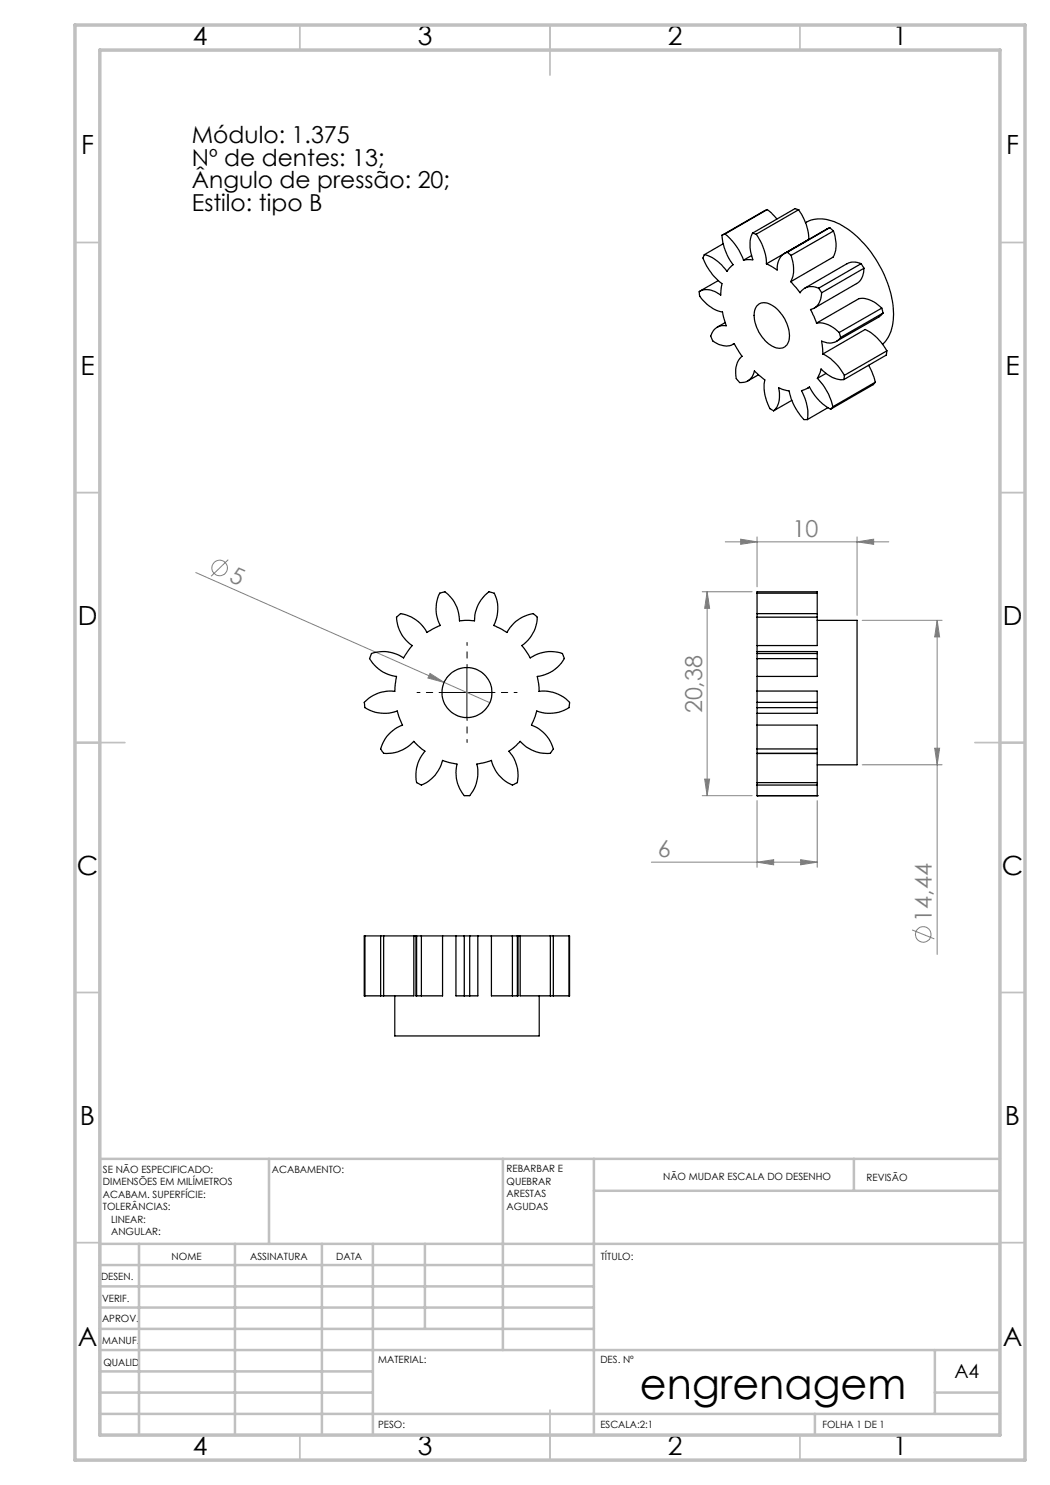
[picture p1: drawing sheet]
<svg xmlns="http://www.w3.org/2000/svg" width="210mm" height="297mm" viewBox="0 0 210 297" stroke-linecap="round" stroke-linejoin="round" font-family="sans-serif">
<g fill="none" stroke="#808080" stroke-width=".2">
<path d="M39.2 114.5l58.8 26M45.6 111.9l-3.4 3.3M140.4 118.4h10M141.4 118.4l.5 3.3h-1zM141.4 118.4v40.7M145.1 108.4h32.7M148.1 107.8l3.3 .6-3.3 .5zM151.4 107.4v10M171.4 108.4l3.3-.6v1.1zM171.4 107.4v15.7M86 134.7l2.8 1.8-3.2-.9zM172.4 124.1h16"/>
<path d="M187.4 124.1l.5 3.3h-1zM187.4 124.1v66.8M140.4 159.1h10M140.9 155.8h1l-.5 3.3zM172.4 153h16M186.9 149.6h1l-.5 3.4zM130.3 172.4h33.1M151.4 172.4l3.3-.5v1.1zM151.4 160.1v13.4M160.1 171.9l3.3 .5-3.3 .6zM163.4 160.1v13.4M182.4 186l4.5 1.8"/>
<circle cx="43.9" cy="113.6" r="1.56"/>
<circle cx="184.7" cy="186.9" r="1.56"/>
</g>
<path d="M88.4 138.5h-5M93.4 133.5v-5M98.4 138.5h5M93.4 143.5v5" fill="none" stroke="#000" stroke-width=".2" stroke-dasharray="15.2 1.3 1.3 1.3" stroke-dashoffset="14.6"/>
<path d="M88.4 138.5h10M93.4 133.5v10" fill="none" stroke="#000" stroke-width=".2"/>
<g fill="none" stroke="#c0c0c0" stroke-width=".35">
<path d="M60 5v5M110 5v10M160 5v5M15 48.5h5M200 48.5h5M15 98.5h5M200 98.5h5M15 148.5h10M195 148.5h10M15 198.5h5M200 198.5h5M15 248.5h5"/>
<path d="M200 248.5h5M60 287v5M110 282v10M160 287v5"/>
</g>
<g fill="none" stroke="#c0c0c0" stroke-width=".5">
<path d="M53.8 231.8v17M100.6 231.8v38.2M118.8 231.8v55.2M118.8 238.2h81.2M170.8 231.8v6.4M200 231.8h-180v55.2M20 248.8h180M20 257.3h98.8M20 253h98.8M27.8 248.8v38.2M47 248.8v38.2M64.4 248.8v38.2"/>
<path d="M74.6 248.8v38.2M85 248.8v17M20 265.8h98.8M20 261.5h98.8M20 278.5h54.6M20 274.3h54.6M20 270h180M187 278.5h13M187 270v12.8M20 282.8h180M163 282.8v4.2"/>
</g>
<path d="M15 5h190v287h-190zM20 10h180v277h-180z" fill="none" stroke="#c0c0c0" stroke-width=".7"/>
<g fill="#808080">
<path d="M86 134.7l2.8 1.8-3.2-.9z"/>
<path d="M148.1 107.8l3.3 .6-3.3 .5zM171.4 108.4l3.3-.6v1.1zM151.4 172.4l3.3-.5v1.1zM160.1 171.9l3.3 .5-3.3 .6z"/>
<path d="M141.4 118.4l.5 3.3h-1zM140.9 155.8h1l-.5 3.3zM187.4 124.1l.5 3.3h-1zM186.9 149.6h1l-.5 3.4z"/>
</g>
<g fill="none" stroke="#000" stroke-width=".25">
<path d="M140.9 50.9l-.3 .6a10.9 10.9 0 0 0 3.8 5.2l-.3 2.3a3.8 3.8 0 0 0-4.3-.7l.1 .6a6.8 6.8 0 0 0 4.6 3.5l.7 2.8a2.53 2.53 0 0 0-3 2.2v.1a1.97 1.97 0 0 0 1.6 1.4 3.1 3.1 0 0 0 3-.2M143.7 56.1l-3.8 2.1M144.4 47.1a11.2 11.2 0 0 0 2.2 5.8l-1.2 1.4a8.1 8.1 0 0 0-4.5-3.4M144.6 48.8l-3.7 2.1M145 46.8l-.6 .3M145 46.8a11.6 11.6 0 0 1 3.7 5.2M150.3 51.1l-1.6 .9M150.5 46.6a6.9 6.9 0 0 0 .1 5.4h-1.9M150.5 46.6l.7 .2M151.2 46.8a10.7 10.7 0 0 1 2.1 6M153.5 41.9l1.9 1.9M153.5 41.9l-9.1 5.2"/>
<path d="M153.5 41.9l-8.5 4.9M157.5 50.4a3.3 3.3 0 0 0-2.1 3.6l-2.1-1.2M157.5 50.4l.7 .7M158.2 56.3l1.8 2.3a2.78 2.78 0 0 1 3.7-1M158.2 51.1a6.6 6.6 0 0 1 0 5.2M159.7 41.9a10.7 10.7 0 0 1 2.1 6l-8.5 4.9M159.7 41.9l-.7-.2-8.5 4.9M159.7 41.9l-8.5 4.9M161.1 44.6a6.5 6.5 0 0 1 6.3 0 21.6 21.6 0 0 1 10.4 12.7 13.2 13.2 0 0 1 0 9.9l-1.3 1.7M163.7 57.6l.6 1M164.3 58.6a3.1 3.1 0 0 1-2.2 3.3l1.2 2.7M165.9 45.5l.8 .7"/>
<path d="M165.9 45.5l-9 5.2M165.9 45.5l-8.4 4.9M166.7 46.2a6.2 6.2 0 0 1-.1 5.2l-8.4 4.9M166.7 46.2l-8.5 4.9M172.2 52.7l.6 1M172.2 52.7a3.3 3.3 0 0 0-2.8 0l-8.5 4.9M172.2 52.7l-8.5 4.9M172.8 53.7a3.3 3.3 0 0 1-1.5 3l-8.5 4.9M172.8 53.7l-8.5 4.9M145 64.5l-1.6 .9M146.8 68.7l1.6 2.6a4.3 4.3 0 0 0-1 4.6 1.16 1.16 0 0 0 1.5 .5 2.79 2.79 0 0 0 2-2.2l2.1 1.8a8 8 0 0 0 1.2 5.8l.5 .4M146.8 68.7l-.2 .2"/>
<path d="M151.3 61.2a2.36 2.36 0 0 1 3.4 0 7.5 7.5 0 0 1 3.1 7 2.07 2.07 0 0 1-3.5 1 7.5 7.5 0 0 1-3.3-7.2zM151.7 75l-2.2 1.2M161.9 77.4l-.3 .2M163.3 64.6a5.4 5.4 0 0 1 4.6 1.9M163.5 75.7l.7-1.9a5.6 5.6 0 0 0 4.6 2.1M163.5 75.7a12.3 12.3 0 0 1 3.1 5.6M164.6 70.8a10.1 10.1 0 0 1 4.3 4.3M165.2 74.7l-1.7 1M167.9 66.5l.2 1M168.1 67.5a2.94 2.94 0 0 1-3.8 .7l.3 2.6M168.9 75.1l-.1 .8M173.7 73.1l.7 1.3 .6 2"/>
<path d="M175 76.4l-.4 .5-8.5 4.9M175 76.4l-8.4 4.9M176.4 61.6a5.4 5.4 0 0 0-4.6-1.9l-8.5 4.9M176.4 61.6l.2 1M176.4 61.6l-8.5 4.9M176.6 62.6l-.8 .8-8.5 4.9M176.6 62.6l-8.5 4.9M177.4 70.2a9.9 9.9 0 0 0-4.4-4.3l-8.4 4.9M177.4 70.2l-.1 .8-8.5 4.9M177.4 70.2l-8.5 4.9M154.7 82.2a4.6 4.6 0 0 0 1.1-4.6l2 .6a11 11 0 0 0 3.1 5.7h.6M158.4 80.1l-3.7 2.1"/>
<path d="M165.6 81.5l-4.1 2.4M166.1 81.8a10.2 10.2 0 0 1-4.2-4.4l-1.6 .7a9.4 9.4 0 0 1 1.2 5.8M166.6 81.3l-.5 .5M151.4 118.6v4.1M151.4 118.6v-.2h12v.2M151.4 118.6h12M163.4 118.6v4.1M79.3 123.4l.2-.1a1.21 1.21 0 0 1 1.7-.3 7 7 0 0 1 4.2 3.5l2.7-1.4a6.6 6.6 0 0 1 0-6.5l.8-.2a6.7 6.7 0 0 1 3 5.8l1.1-.1 1.9 .1a7.2 7.2 0 0 1 2.9-5.8h.3a1.25 1.25 0 0 1 1.2 1.3 7.5 7.5 0 0 1-.6 5.4l2.7 1.4a6.9 6.9 0 0 1 5.4-3.7l.6 .6a6.6 6.6 0 0 1-3 5.7l1.6 2.5a6.9 6.9 0 0 1 6.5-.8l.3 .8a6.7 6.7 0 0 1-5.3 3.7l.2 1.5 .1 1.5a6.7 6.7 0 0 1 6.1 2.3l-.1 .9-.5 .3a7.3 7.3 0 0 1-5.9 .4l-1.1 2.8a6.7 6.7 0 0 1 4.3 4.9l-.5 .7a6.6 6.6 0 0 1-6.1-2.3l-2.2 1.9a7.2 7.2 0 0 1 1.7 6.3l-.3 .2a1.25 1.25 0 0 1-1.7-.2 7.2 7.2 0 0 1-3.2-4.4l-2.9 .7a7.3 7.3 0 0 1-1.5 6.3h-.2a1.21 1.21 0 0 1-1.5-.9 7 7 0 0 1-.8-5.4l-2.9-.7a7 7 0 0 1-4.2 4.9l-.3-.1a1.23 1.23 0 0 1-.8-1.5 7.1 7.1 0 0 1 1.8-5.2l-2.2-1.9a6.9 6.9 0 0 1-6.1 2.3l-.5-.7a6.5 6.5 0 0 1 4.3-4.9l-1.1-2.8a6.8 6.8 0 0 1-6.4-.8l-.2-.9 .5-.4a6.9 6.9 0 0 1 5.7-1.8l.3-3a7.2 7.2 0 0 1-5.4-3.6l.1-.3a1.18 1.18 0 0 1 1.4-1 7.3 7.3 0 0 1 5.3 1.2l1.7-2.5a7.1 7.1 0 0 1-3.1-5.7zM151.4 138.2v2.3M151.4 138.2h12v2.3M151.4 131.7v3.6M151.4 130.7v1"/>
<path d="M151.4 130.3h12v.4M151.4 130.3v.4M151.4 129.1v1.2M151.4 135.3v2.9M151.4 123.4v5.7M151.4 122.7v.7M151.4 131.7h12M151.4 130.7h12M151.4 123.4h12M151.4 122.7h12M163.4 131.7v3.6h-12M163.4 130.7v1"/>
<path d="M163.4 124.1h8v28.9h-8M163.4 123.4v5.7h-12M163.4 122.7v.7M151.4 140.5v1M151.4 141.5v1.2M151.4 145h12v4.8M151.4 145v4.8M151.4 149.8v.9M151.4 142.7v2.3M151.4 150.7v5.8M151.4 156.5v.5M151.4 157v2.1"/>
<path d="M151.4 159.1h.1M151.4 150.7h12M151.4 159.1h12M151.4 140.5h12M151.4 141.5h12M151.4 149.8h12M151.4 150.7h.1M151.4 156.5h12M151.4 157h12M163.4 140.5v1M163.4 141.5v1.2h-12M163.4 149.8v.9"/>
<path d="M163.4 150.7h.1M163.4 150.7v5.8M163.4 156.5v.5M163.4 157v2.1M163.4 159.1h.1M73 199.2h3.1M73 187.2h3.1M73 187.2h-.2v12h.2M73 187.2v12M76.1 199.2h.6M76.1 187.2h.6M76.1 187.2v12"/>
<path d="M76.7 187.2h6.1M76.7 187.2v12M79 199.2v8h28.8v-8M82.8 187.2h.4M82.8 187.2v12h-6.1M83.2 187.2v12h.1M83.2 187.2h.1M83.3 199.2h1M83.3 187.2h1M83.3 187.2v12M84.3 187.2h4.2M84.3 187.2v12"/>
<path d="M88.5 187.2v12h-4.2M88.5 187.2h2.7M91.2 187.2h1.7M91.2 187.2v12h1.7M92.9 187.2h1M92.9 199.2h1M92.9 187.2v12M93.9 187.2h1.7M93.9 187.2v12M95.6 187.2v12h-1.7M95.6 187.2h2.7M98.3 187.2v12h4.2"/>
<path d="M98.3 187.2h4.2M102.5 199.2h1M102.5 187.2h1M102.5 187.2v12M103.5 187.2h.1M103.5 187.2v12M103.6 187.2v12h-.1M103.6 187.2h.4M104 187.2v12h6.1M104 187.2h6.1M110.1 199.2h.6M110.1 187.2h.6"/>
<path d="M110.1 187.2v12M110.7 199.2h3.1M110.7 187.2h3.1M110.7 187.2v12M113.8 187.2h.1v12h-.1M113.8 187.2v12"/>
<circle cx="93.4" cy="138.5" r="5"/>
</g>
<text font-size="8.5" x="128" y="279.7">engrenagem</text>
<g font-size="5.3">
<text x="38.5" y="9">4</text>
<text x="83.5" y="9">3</text>
<text x="133.6" y="9">2</text>
<text x="178.6" y="9">1</text>
<text x="16.2" y="30.8">F</text>
<text x="201.2" y="30.8">F</text>
<text x="16.1" y="75">E</text>
<text x="201.1" y="75">E</text>
<text x="15.5" y="125">D</text>
<text x="200.5" y="125">D</text>
<text x="15.4" y="175">C</text>
<text x="200.4" y="175">C</text>
<text x="16" y="225">B</text>
<text x="201" y="225">B</text>
<text x="15.5" y="269.3">A</text>
<text x="200.5" y="269.3">A</text>
<text x="38.5" y="291">4</text>
<text x="83.5" y="291">3</text>
<text x="133.6" y="291">2</text>
<text x="178.6" y="291">1</text>
</g>
<g font-size="4.7">
<text x="38.4" y="28.6">Módulo: 1.375</text>
<text x="38.4" y="33.2">Nº de dentes: 13;</text>
<text x="38.4" y="37.7">Ângulo de pressão: 20;</text>
<text x="38.4" y="42.2">Estilo: tipo B</text>
</g>
<g font-size="4.7" fill="#808080">
<text x="158.5" y="107.3">10</text>
<text x="45.6" y="116.2" transform="rotate(24 45.6 116.2)">5</text>
<text x="140.4" y="142.7" transform="rotate(-90 140.4 142.7)">20,38</text>
<text x="131.6" y="171.4">6</text>
<text x="186.4" y="184.3" transform="rotate(-90 186.4 184.3)">14,44</text>
</g>
<text font-size="3.9" x="190.9" y="275.5">A4</text>
<g font-size="2">
<text x="20.6" y="234.6">SE NÃO ESPECIFICADO:</text>
<text x="20.6" y="237.1">DIMENSÕES EM MILÍMETROS</text>
<text x="20.6" y="239.6">ACABAM. SUPERFÍCIE:</text>
<text x="54.4" y="234.6">ACABAMENTO:</text>
<text x="101.3" y="234.5">REBARBAR E</text>
<text x="101.3" y="237">QUEBRAR</text>
<text x="101.3" y="239.5">ARESTAS</text>
<text x="132.6" y="236">NÃO MUDAR ESCALA DO DESENHO</text>
<text x="173.3" y="236.2">REVISÃO</text>
<text x="20.6" y="242.1">TOLERÂNCIAS:</text>
<text x="22.2" y="244.6">LINEAR:</text>
<text x="101.3" y="242">AGUDAS</text>
<text x="22.2" y="247.1">ANGULAR:</text>
<text x="34.3" y="252">NOME</text>
<text x="50" y="251.9">ASSINATURA</text>
<text x="67.2" y="251.9">DATA</text>
<text x="120.2" y="251.9">TÍTULO:</text>
<text x="20.2" y="256.1">DESEN.</text>
<text x="20.4" y="260.3">VERIF.</text>
<text x="20.4" y="264.4">APROV.</text>
<text x="20.5" y="268.8">MANUF.</text>
<text x="20.7" y="273.1">QUALID</text>
<text x="75.7" y="272.5">MATERIAL:</text>
<text x="120.1" y="272.5">DES. Nº</text>
<text x="75.6" y="285.5">PESO:</text>
<text x="120.1" y="285.6">ESCALA:2:1</text>
<text x="164.5" y="285.6">FOLHA 1 DE 1</text>
</g>
</svg>
